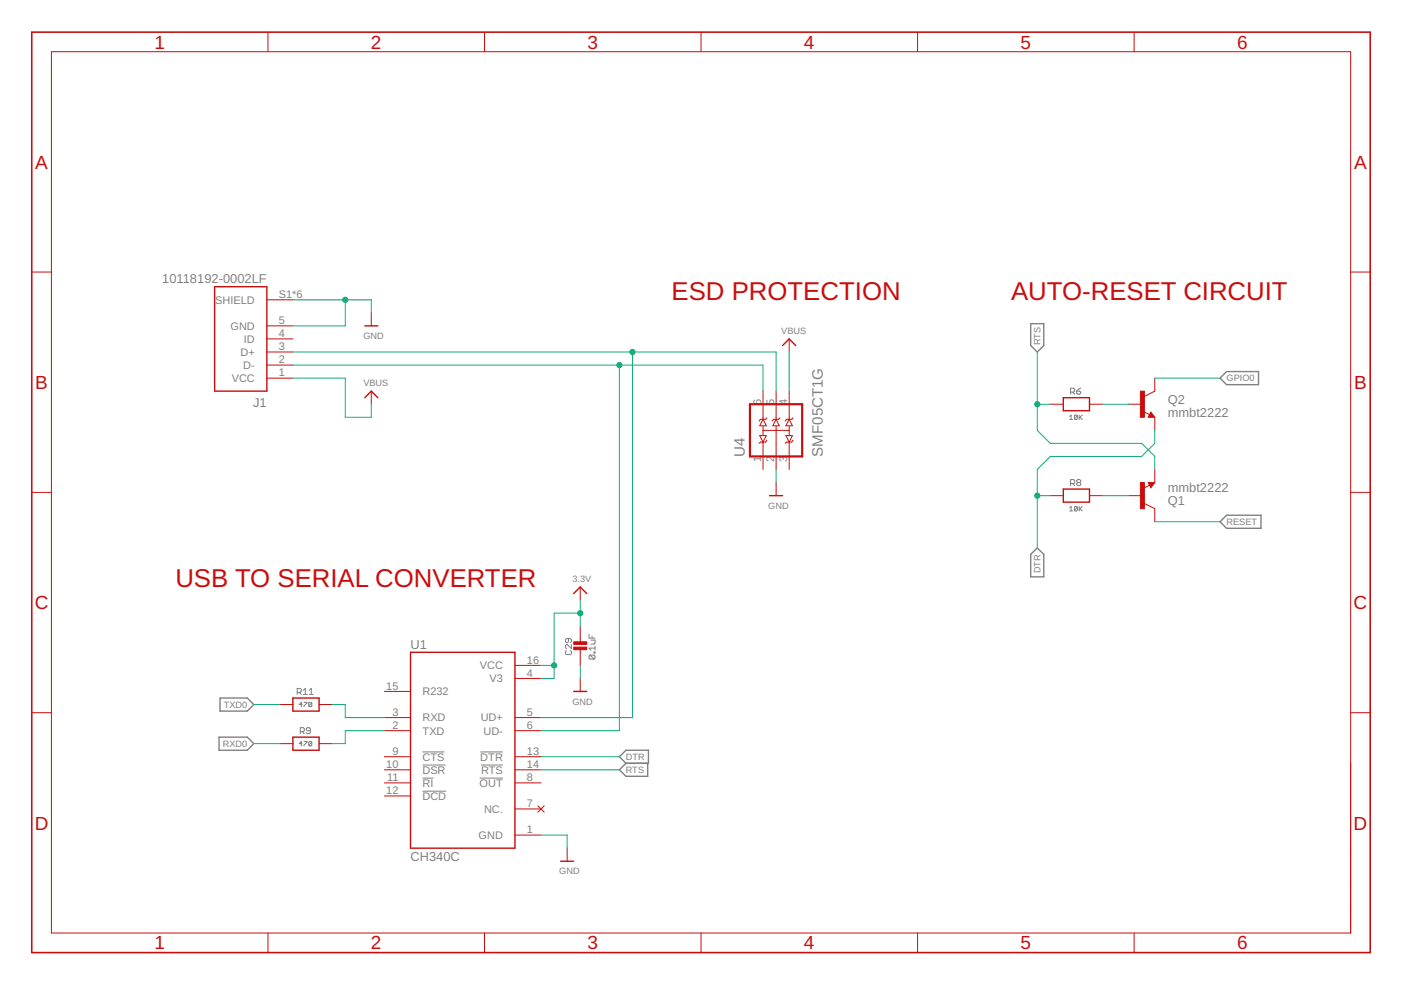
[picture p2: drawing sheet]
<svg xmlns="http://www.w3.org/2000/svg" width="297mm" height="210mm" viewBox="0 0 297 210" stroke-linecap="round" stroke-linejoin="round" font-family="sans-serif">
<g fill="none" stroke="#808080" stroke-width=".21">
<path d="M226.8 88.3l.3-.3v.9M226.8 88.9h.6M227 83.1h.6l.3-.2v-.4l-.3-.2h-.6v1.3M227.4 83.1l.5 .5M228.3 82.9h.6l.2 .5-.2 .2h-.4l-.2-.2zM228.4 88.2v.6l-.1 .1-.5-.1M228.4 88.2l-.1-.2-.5 .2v.6M228.4 88.2l-.6 .6M228.8 88v.9M229 88.5l.4 .4M229.1 82.3l-.8 .6M229.4 88l-.6 .6"/>
<path d="M226.8 107.7l.3-.3v.9M226.8 108.3h.6M227 102.5h.6l.3-.2v-.4l-.3-.2h-.6v1.3M227.4 102.5l.5 .5M228.4 107.5l-.5-.1-.1 .1v.7M228.4 107.5v.7l-.1 .1h-.4l-.1-.1M228.4 107.5l-.6 .7M228.5 102.3l-.2-.2 .2-.4h.4l.2 .2-.2 .4M228.5 102.3l-.2 .2 .2 .5h.4l.2-.3-.2-.4M228.5 102.3h.4M228.8 107.4v.9M229 107.8l.4 .5"/>
<path d="M229.4 107.4l-.6 .6M120.1 137.9l-.2 .3v.4l.2 .2h.8l.3-.2v-.4l-.3-.3M120.5 135.4v.6l-.2 .2-.4-.2v-.4l.2-.2h.8l.3 .2v.4l-.3 .2M121.2 136.7v.8l-.9-.8h-.2l-.2 .2v.4l.2 .2M124.9 134.5v.8h1.3M125.1 138.9l-.2 .2v.4l.2 .2h.8M125.1 138.9h.8l.3 .2v.4l-.3 .2M125.1 138.9l.8 .8M125.3 135.7h.9v.7l-.3 .2h-.6M125.5 134.9v.4M125.9 138.3h.3v.2h-.3zM126.2 137v.8"/>
<path d="M126.2 137.4h-1.3l.4 .4M63 146.8h.7l.2-.2v-.4l-.2-.2h-.7v1.2M63.5 146.8l.4 .4M63.7 155.1h.6l.2-.2v-.4l-.2-.2h-.6v1.3M64.1 149.4h-.7l.5-.5v.9M64.1 157.7h-.7l.5-.5v1M64.1 155.1l.4 .5M64.3 146.4l.4-.4v1.2M64.3 147.2h.9M64.5 157.2h.6l-.6 1M64.5 148.9h.6l-.6 .9M65.6 147.2h.8"/>
<path d="M65.6 146.4l.4-.4v1.2M65.8 154.9h-.6l-.3-.2 .3-.4h.4l.2 .2v.8l-.2 .3h-.4l-.3-.3M66.1 157.4l-.5-.2-.1 .2v.6M66.1 149.1l-.2-.2-.4 .2v.6M66.1 149.1v.6l-.2 .1-.4-.1M66.1 157.4v.6l-.2 .2-.4-.2M66.1 157.4l-.6 .6M66.1 149.1l-.6 .6M89.6 159.4h4.7M101.8 159.4h4.8M89.6 167.7h5M89.6 162.2h4.9"/>
<path d="M89.6 165h2.3M101.7 165h4.9M102 162.2h4.6"/>
</g>
<path d="M218.5 68.6h2.8v4.7l-1.4 1.3-1.4-1.3zM260.1 78.8h6.7v2.8h-6.7l-1.4-1.4zM218.5 117.5l1.4-1.3 1.4 1.3v4.8h-2.8zM258.7 110.6l1.4-1.4h7.3v2.8h-7.3zM46.4 156.3h6l1.4 1.4-1.4 1.4h-6zM46.7 148h5.7l1.4 1.4-1.4 1.4h-5.7zM131.3 160.4l1.4-1.3h4.8v2.7h-4.8zM132.7 161.8l-1.4 1.4 1.4 1.4h4.6v-2.8" fill="none" stroke="#808080" stroke-width=".3"/>
<g fill="none" stroke="#c90d0c" stroke-width=".3">
<path d="M45.5 60.8h11.1v22.1h-11.1zM77.3 69.1h2.8M165.9 73.3l1.4-1.4 1.4 1.4M77.3 84.3l1.4-1.4 1.4 1.4M225.4 84.3h5.6v2.8h-5.6zM244 87.9l.1 .3h-.4l.3-.5 .6 .6h-.9M163.2 105.1h2.7M225.4 103.7h5.6v2.8h-5.6zM243.7 102.4h.9l-.6 .7-.3-.5h.4l-.1 .3M87 138.3h22.2v41.5h-22.2zM121.6 125.8l1.4-1.3 1.4 1.3M62.1 156.3h5.5v2.8h-5.5z"/>
<path d="M62.1 148h5.5v2.8h-5.5zM121.6 146.6h2.8M118.9 182.6h2.7"/>
</g>
<g fill="none" stroke="#c90d0c" stroke-width=".21">
<path d="M10.9 11h275.5v186.8h-275.5zM56.8 6.8v4.2M102.7 6.8v4.2M148.6 6.8v4.2M194.5 6.8v4.2M240.5 6.8v4.2M6.7 57.7h4.2M286.4 57.7h4.1M56.6 77.4h5.5M56.6 74.6h5.5M56.6 71.9h5.5M56.6 69.1h5.5"/>
<path d="M56.6 63.6h5.5M78.7 66.3v2.8M167.3 71.9v2.7M56.6 80.2h5.5M78.7 82.9v2.8M161.1 92.4h1.4l-.7 1.3zM161.8 88.9l.7 1.4h-1.4zM161.8 82.9v6.1M161.8 90.4v2M161.8 93.7v5.8M161.8 91.2h5.5M162.6 88.6l-.3 .3h-1.1l-.2 .4"/>
<path d="M162.6 93.3l-.3 .4h-1.1l-.2 .3M164.5 88.9l.7 1.4h-1.3zM164.5 82.9v5.9M164.5 90.4v9.1M165.4 88.6l-.3 .3h-1.1l-.3 .4M166.6 92.4h1.4l-.7 1.3zM167.3 88.9l.7 1.4h-1.4zM167.3 82.9v6.1M167.3 90.4v2M167.3 93.7v5.8M168.1 88.6l-.2 .3h-1.1l-.3 .4M168.1 93.3l-.2 .4h-1.1l-.3 .3"/>
<path d="M222.7 85.7h2.7M231 85.7h2.8M239.3 85.7h2.8M242.4 87.2l1.3 .7M244 87.4l.8 1.1h-1.4zM244.8 80.2v2.7l-2.2 1.2M244.8 88.5v2.7M244.8 99.5v2.8M6.7 104.4h4.2M164.5 102.3v2.8M222.7 105.1h2.7M231 105.1h2.8"/>
<path d="M239.3 105.1h2.8M242.6 106.7l2.2 1.1v2.8M243.4 102.3h1.4l-.8 1.1zM243.7 102.9l-1.3 .6M286.4 104.4h4.1M123 124.5v2.7M123 132.8v3.6M123 137.5v3.6M6.7 151.1h4.2M59.4 157.7h2.7M59.4 149.4h2.7M67.6 157.7h2.8"/>
<path d="M67.6 149.4h2.8M81.5 146.6h5.5M81.5 152.1h5.5M81.5 154.9h5.5M109.2 152.1h5.5M109.2 154.9h5.5M109.2 143.8h5.5M109.2 141.1h5.5M123 143.8v2.8M286.4 151.1h4.1M81.5 160.4h5.5M81.5 168.8h5.5"/>
<path d="M81.5 163.2h5.5M81.5 166h5.5M109.2 160.4h5.5M109.2 163.2h5.5M109.2 166h5.5M109.2 177.1h5.5M109.2 171.5h5.5M114 170.9l1.4 1.3M115.4 170.9l-1.4 1.3M120.2 179.8v2.8M56.8 197.8v4.2M102.7 197.8v4.2"/>
<path d="M148.6 197.8v4.2M194.5 197.8v4.2M240.5 197.8v4.2"/>
</g>
<g fill="#c90d0c" stroke="#c90d0c" stroke-width=".21">
<path d="M121.6 137.2h2.8v.6h-2.8z"/>
<path d="M121.6 136.1h2.8v.5h-2.8z"/>
<path d="M241.8 102.3h.8v5.6h-.8z"/>
<path d="M241.8 82.9h.8v5.6h-.8z"/>
</g>
<path d="M6.7 6.8h283.8v195.2h-283.8z" fill="none" stroke="#c90d0c" stroke-width=".34"/>
<path d="M159 85.7h11.1v11.1h-11.1z" fill="none" stroke="#c90d0c" stroke-width=".47"/>
<g fill="none" stroke="#0dab76" stroke-width=".21">
<path d="M62.1 63.6h16.6v2.7M62.1 74.6h102.4v8.3M62.1 77.4h99.7v5.5M73.2 63.6v5.5h-11.1M131.3 77.4v77.5h-16.6M134.1 74.6v77.5h-19.4M167.3 74.6v8.3M219.9 74.6v16.6l2.8 2.8h19.4l2.7 2.8v2.7M62.1 80.2h11.1v8.3h5.5v-2.8M164.5 99.5v2.8M219.9 85.7h2.8M233.8 85.7h5.5"/>
<path d="M244.8 80.2h13.9M244.8 91.2v2.8l-2.7 2.8h-19.4l-2.8 2.7v16.7M219.9 105.1h2.8M233.8 105.1h5.5M244.8 110.6h13.9M123 127.2v5.6M123 130h-5.5v13.8h-2.8M53.8 157.7h5.6M53.8 149.4h5.6M70.4 149.4h2.8v2.7h8.3M81.5 154.9h-8.3v2.8h-2.8M114.7 141.1h2.8"/>
<path d="M123 141.1v2.7M114.7 177.1h5.5v2.7M114.7 163.2h16.6M114.7 160.4h16.6"/>
</g>
<g fill="#0dab76" stroke="#0dab76" stroke-width=".21">
<circle cx="73.2" cy="63.6" r=".55"/>
<circle cx="123" cy="130" r=".55"/>
<circle cx="117.5" cy="141.1" r=".55"/>
<circle cx="134.1" cy="74.6" r=".55"/>
<circle cx="131.3" cy="77.4" r=".55"/>
<circle cx="219.9" cy="85.7" r=".55"/>
<circle cx="219.9" cy="105.1" r=".55"/>
</g>
<g font-size="5.5" fill="#c90d0c">
<text x="142.4" y="63.6">ESD PROTECTION</text>
<text x="214.4" y="63.6">AUTO-RESET CIRCUIT</text>
<text x="37.2" y="124.5">USB TO SERIAL CONVERTER</text>
</g>
<g font-size="4" fill="#c90d0c">
<text x="32.7" y="-.8">1</text>
<text x="78.6" y="-.8">2</text>
<text x="124.5" y="-.8">3</text>
<text x="170.5" y="-.8">4</text>
<text x="216.4" y="-.8">5</text>
<text x="262.3" y="-.8">6</text>
<text x="32.7" y="10.3">1</text>
<text x="78.6" y="10.3">2</text>
<text x="124.5" y="10.3">3</text>
<text x="170.5" y="10.3">4</text>
<text x="216.4" y="10.3">5</text>
<text x="262.3" y="10.3">6</text>
<text x="7.5" y="35.7">A</text>
<text x="287.1" y="35.7">A</text>
<text x="7.5" y="82.5">B</text>
<text x="287.1" y="82.5">B</text>
<text x="7.4" y="129.2">C</text>
<text x="287" y="129.2">C</text>
<text x="7.4" y="175.9">D</text>
<text x="287" y="175.9">D</text>
<text x="32.7" y="201.3">1</text>
<text x="78.6" y="201.3">2</text>
<text x="124.5" y="201.3">3</text>
<text x="170.5" y="201.3">4</text>
<text x="216.4" y="201.3">5</text>
<text x="262.3" y="201.3">6</text>
</g>
<g font-size="3.2" fill="#808080">
<text x="157.9" y="96.8" transform="rotate(-90 157.9 96.8)">U4</text>
<text x="174.5" y="96.8" transform="rotate(-90 174.5 96.8)">SMF05CT1G</text>
</g>
<g font-size="2.7" fill="#808080">
<text x="34.4" y="60">10118192-0002LF</text>
<text x="53.7" y="86.3">J1</text>
<text x="247.6" y="88.5">mmbt2222</text>
<text x="247.6" y="85.7">Q2</text>
<text x="247.6" y="104.3">mmbt2222</text>
<text x="247.6" y="107">Q1</text>
<text x="87" y="137.6">U1</text>
<text x="87" y="182.6">CH340C</text>
</g>
<g font-size="2.3" fill="#808080">
<text x="45.6" y="64.4">SHIELD</text>
<text x="59.1" y="63.2">S1*6</text>
<text x="48.9" y="69.9">GND</text>
<text x="59.1" y="71.5">4</text>
<text x="59.1" y="68.7">5</text>
<text x="51" y="75.5">D+</text>
<text x="51.7" y="72.7">ID</text>
<text x="59.1" y="77">2</text>
<text x="59.1" y="74.2">3</text>
<text x="49.1" y="81">VCC</text>
<text x="51.6" y="78.2">D-</text>
<text x="59.1" y="79.8">1</text>
<text x="161.4" y="85.9" transform="rotate(-90 161.4 85.9)">6</text>
<text x="164.2" y="85.9" transform="rotate(-90 164.2 85.9)">5</text>
<text x="166.9" y="85.9" transform="rotate(-90 166.9 85.9)">4</text>
<text x="161.4" y="97.8" transform="rotate(-90 161.4 97.8)">1</text>
<text x="164.2" y="97.8" transform="rotate(-90 164.2 97.8)">2</text>
<text x="166.9" y="97.8" transform="rotate(-90 166.9 97.8)">3</text>
<text x="101.7" y="141.9">VCC</text>
<text x="111.7" y="143.5">4</text>
<text x="111.7" y="140.7">16</text>
<text x="81.9" y="146.2">15</text>
<text x="89.6" y="147.4">R232</text>
<text x="103.8" y="144.7">V3</text>
<text x="83.2" y="151.8">3</text>
<text x="83.2" y="154.5">2</text>
<text x="89.6" y="153">RXD</text>
<text x="89.6" y="155.7">TXD</text>
<text x="101.9" y="153">UD+</text>
<text x="102.5" y="155.7">UD-</text>
<text x="111.7" y="151.8">5</text>
<text x="111.7" y="154.5">6</text>
<text x="83.2" y="160.1">9</text>
<text x="89.6" y="161.3">CTS</text>
<text x="101.8" y="161.3">DTR</text>
<text x="111.7" y="160.1">13</text>
<text x="81.9" y="162.8">10</text>
<text x="82.1" y="165.6">11</text>
<text x="89.6" y="164">DSR</text>
<text x="89.6" y="166.8">RI</text>
<text x="101.7" y="166.8">OUT</text>
<text x="102" y="164">RTS</text>
<text x="111.7" y="162.8">14</text>
<text x="111.7" y="165.6">8</text>
<text x="81.9" y="168.4">12</text>
<text x="89.6" y="169.6">DCD</text>
<text x="102.6" y="172.3">NC.</text>
<text x="111.7" y="171.1">7</text>
<text x="101.5" y="177.9">GND</text>
<text x="111.7" y="176.7">1</text>
</g>
<g font-size="1.9" fill="#808080">
<text x="77.1" y="71.9">GND</text>
<text x="165.7" y="70.8">VBUS</text>
<text x="220.6" y="73.2" transform="rotate(-90 220.6 73.2)">RTS</text>
<text x="77.1" y="81.8">VBUS</text>
<text x="260.1" y="80.9">GPIO0</text>
<text x="162.9" y="107.9">GND</text>
<text x="260.1" y="111.3">RESET</text>
<text x="121.4" y="123.4">3.3V</text>
<text x="220.6" y="121.5" transform="rotate(-90 220.6 121.5)">DTR</text>
<text x="121.4" y="149.4">GND</text>
<text x="47.4" y="150.1">TXD0</text>
<text x="47.2" y="158.4">RXD0</text>
<text x="132.7" y="161.1">DTR</text>
<text x="132.7" y="163.9">RTS</text>
<text x="118.6" y="185.4">GND</text>
</g>
</svg>
